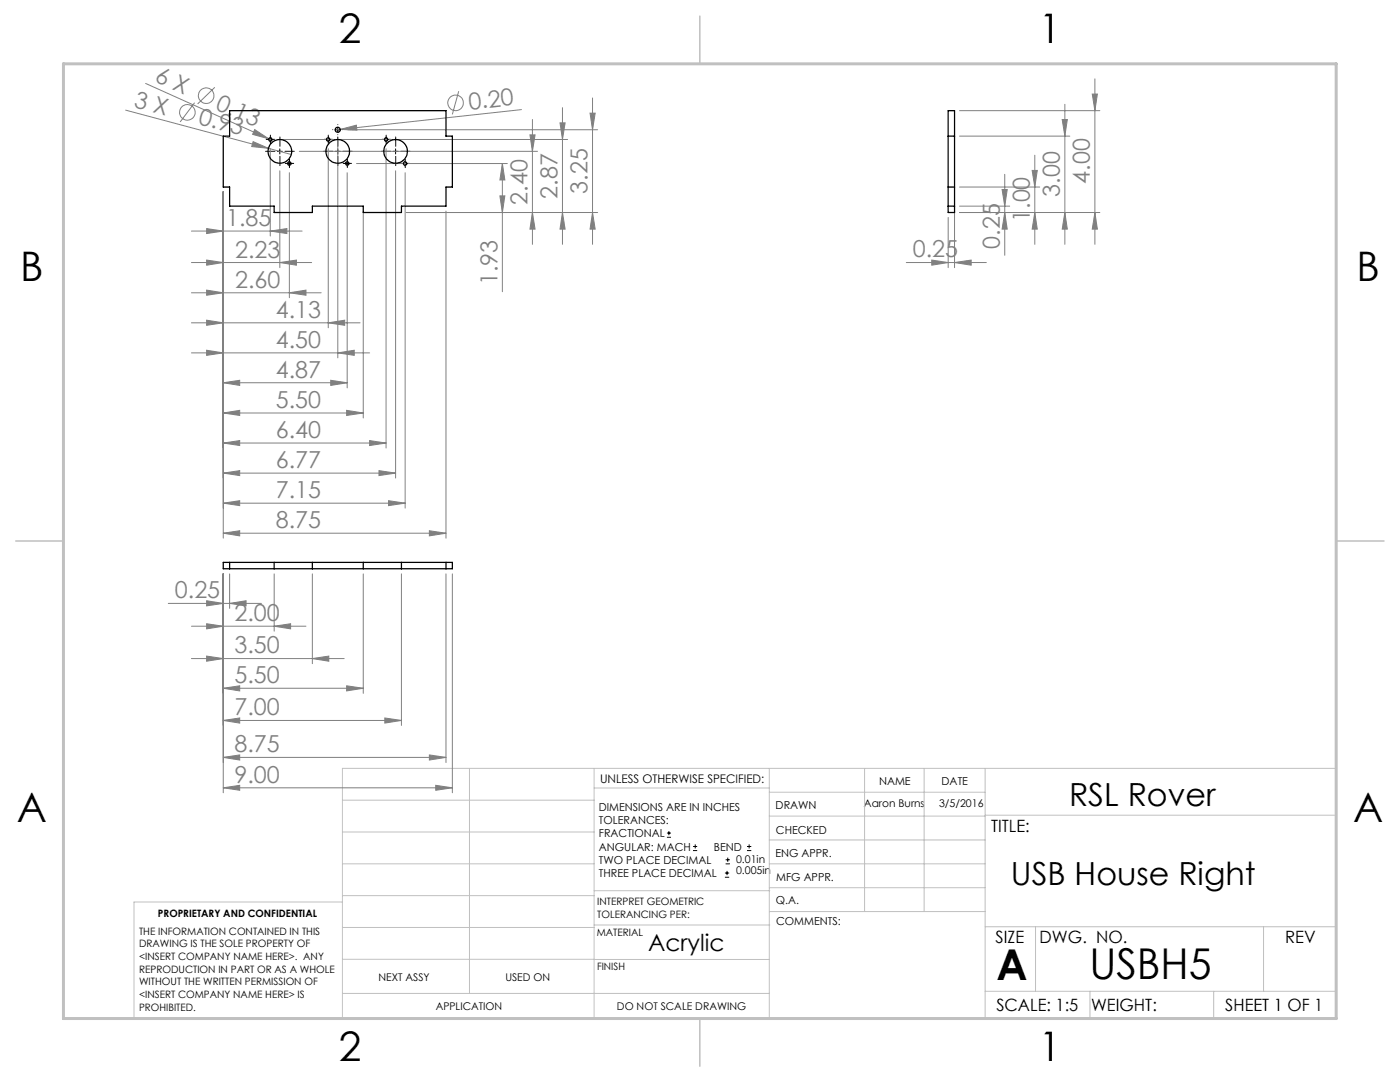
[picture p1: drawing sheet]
<svg xmlns="http://www.w3.org/2000/svg" width="279mm" height="216mm" viewBox="0 0 279 216" stroke-linecap="round" stroke-linejoin="round" font-family="sans-serif">
<g fill="none" stroke="#808080" stroke-width=".2">
<path d="M29.1 16.7l24.5 11M42.9 17.4l-3.5 3.3M91.5 18.2l-1.2 4.6M118.3 19.5v29.3M218 18.8h1l-.5 3.3zM218.5 15.7v33.1M25.1 22l28.5 7.6M38.8 20.5l-2.9 3.8M44.6 38.3v69.1M50.5 28.3l3.1 1.3-3.4-.4zM50.8 25.9l2.8 1.8-3.2-.9zM53.6 29.6l4.5 1.2"/>
<path d="M53.6 27.7l.7 .3M53.9 29.7v17.4M55.8 27.8h57.5M55.8 34.1v19.3M57.7 34.5v24.9M59.7 30.2h47.6M65.5 29.7v35.7M67.4 27.9v43.5M67.9 25.8l3.2-.8 .1 1zM67.9 25.8l-1 .2M69.3 34.5v42.9M69.4 25.9h49.9"/>
<path d="M71.2 32.6h30M77 29.7v59.7M79 34.1v61.3M80.9 34.5v66.9M99.8 39.1h1l-.5 3.3zM100.3 32.6v25.6M100.3 32.6l.5 3.3h-1zM104.1 21.9l-36.2 3.9M105.8 26.9h1l-.5 3.3zM106.3 23.8v25M111.8 24.5h1l-.5 3.3zM112.3 21.5v27.3"/>
<path d="M117.8 22.6h1l-.5 3.3zM191.5 37.3h16M191.5 27.2h22M191.5 22.1h28M200 37.8h1l-.5 3.3zM200.5 34.8v16.1M206 34h1l-.5 3.3zM206.5 31v17.8M212 23.8h1l-.5 3.4zM212.5 20.8v28M38.2 52.4h24M38.2 46.1h22.1"/>
<path d="M38.2 58.4h25.9M41.2 45.6l3.4 .5-3.4 .5zM41.2 51.9l3.4 .5-3.4 .5zM41.2 57.9l3.4 .5-3.4 .5zM53.9 46.1l3.4-.5v1zM55.8 52.4l3.4-.5v1zM57.7 58.4l3.4-.5v1zM72.5 42.1v41.3M81.1 42.4h38.2M89 42.1v65.3M106.3 42.4l.5 3.3h-1zM112.3 42.4l.5 3.3h-1z"/>
<path d="M118.3 42.4l.5 3.3h-1zM180.9 52.4h16M185.9 51.9l3.3 .5-3.3 .5zM189.2 43.4v10M190.5 52.4l3.3-.5v1zM190.5 42.1v11.3M191.5 42.4h28M191.5 41.1h10M200.5 42.4l.5 3.3h-1zM206.5 42.4l.5 3.3h-1zM212.5 42.4l.5 3.3h-1zM218.5 42.4l.5 3.3h-1z"/>
<path d="M38.2 70.4h35.6M38.2 64.4h33.7M41.2 69.9l3.4 .5-3.4 .5zM41.2 63.9l3.4 .5-3.4 .5zM44.6 76.4l3.2-.5v1zM44.6 76.4h24.7M65.5 64.4l3.3-.5v1zM66 75.9l3.3 .5-3.3 .5zM67.4 70.4l3.3-.5v1zM44.6 94.4l3.2-.5v1zM44.6 88.4l3.2-.5v1zM44.6 82.4l3.2-.5v1z"/>
<path d="M44.6 94.4h34.4M44.6 88.4h32.4M44.6 82.4h27.9M69.2 81.9l3.3 .5-3.3 .5zM73.8 87.9l3.2 .5-3.2 .5zM75.6 93.9l3.4 .5-3.4 .5zM77.5 99.9l3.4 .5-3.4 .5zM41.2 119.9l3.4 .5-3.4 .5zM44.6 100.4l3.2-.5v1zM44.6 106.4l3.2-.5v1zM44.6 114.5v43.7M44.6 100.4h36.3"/>
<path d="M44.6 106.4h44.4M45.8 114.5v6.9M54.7 114.5v11.4M62.3 114.5v17.9M72.5 114.5v23.9M80.1 114.5v30.2M85.7 105.9l3.3 .5-3.3 .5zM89 114.5v37.7M90.3 114.5v43.7M33.6 120.4h18.6M38.2 125h22.9M38.2 131.4h30.5"/>
<path d="M41.2 124.5l3.4 .5-3.4 .5zM41.2 130.9l3.4 .5-3.4 .5zM44.6 137.3l3.2-.5v1.1zM44.6 137.3h27.9M45.8 120.4l3.3-.5v1zM54.7 125l3.3-.5v1zM62.3 131.4l3.3-.5v1zM69.2 136.8l3.3 .5-3.3 .6zM44.6 143.8l3.2-.5v1zM44.6 151.1l3.2-.5v1.1zM44.6 157.2l3.2-.5v1zM44.6 143.8h35.5"/>
<path d="M44.6 151.1h44.4M44.6 157.2h45.7M76.8 143.3l3.3 .5-3.3 .5zM85.7 150.6l3.3 .5-3.3 .6zM87 156.7l3.3 .5-3.3 .5z"/>
<circle cx="41.2" cy="19.1" r="1.56"/>
<circle cx="37.4" cy="22.4" r="1.57"/>
<circle cx="90.9" cy="20.5" r="1.55"/>
</g>
<g fill="none" stroke="#000" stroke-width=".2">
<path d="M53.4 27.8h1M53.9 27.3v1M55.4 30.2h.9M55.8 29.7v1M57.3 32.6h.9M57.7 32.1v1M65 27.8h1M65.5 27.3v1M66.9 30.2h1M66.9 25.9h1M67.4 25.4v1M67.4 29.7v1"/>
<path d="M68.8 32.6h1M69.3 32.1v1M76.6 27.8h.9M77 27.3v1M78.5 30.2h.9M79 29.7v1M80.4 32.6h1M80.9 32.1v1M133.1 167.1h.8M133.1 166.2h.8M133.5 165.8v.9M138.3 169.7h.8"/>
<path d="M138.3 168.9h.8M138.7 168.5v.8M144.7 175h.8M144.7 174.2h.8M144.8 172.4h.9M144.8 171.6h.9M145.1 173.8v.8M145.2 171.1v.9M149.1 169.7h.8M149.1 168.9h.8M149.5 168.5v.8"/>
</g>
<g fill="none" stroke="#000" stroke-width=".2" stroke-dasharray="15.2 1.3 1.3 1.3">
<path d="M53.5 27.8h-.4M54 27.3v-.3M54 28.3v.3M54.5 27.8h.3M54.9 30.2h-1.9M55.9 29.2v-1.9M55.9 31.2v1.9M56.9 30.2h1.8M57.3 32.6h-.4M57.8 32.1v-.3M57.8 33.1v.3M58.3 32.6h.3"/>
<path d="M65 27.8h-.3M65.5 27.3v-.3M65.5 28.3v.3M66 27.8h.4M66.4 30.2h-1.8M66.4 25.9h.1M67.4 29.2v-1.9M67.4 31.2v1.9M67.4 24.9h.1M67.4 26.9h.1M68.4 30.2h1.9M68.4 25.9h.1"/>
<path d="M68.8 32.6h-.3M69.3 32.1v-.3M69.3 33.1v.3M69.8 32.6h.4M76.6 27.8h-.4M77.1 27.3v-.3M77.1 28.3v.3M77.6 27.8h.3M78 30.2h-1.9M79 29.2v-1.9M79 31.2v1.9M80 30.2h1.8"/>
<path d="M80.4 32.6h-.4M80.9 32.1v-.3M80.9 33.1v.3M81.4 32.6h.3"/>
</g>
<g fill="none" stroke="#c0c0c0" stroke-width=".2">
<path d="M68.3 159.7h50.3M93.7 153.3v44.9M118.6 153.3v49.9M118.6 157.2h34.9M153.5 153.3v49.9M153.5 158.1h43.1M172.5 153.3v28.6M184.4 153.3v28.6M196.6 153.3v49.9M68.3 180h-41.6v23.2h240v-49.9h-198.4v49.9M68.3 178.7h50.3M68.3 172.4h50.3"/>
<path d="M68.3 166h50.3M118.6 177.7h35M153.5 167.6h43.1M153.5 162.8h43.1M153.5 172.4h43.1M153.5 177.1h43.1M196.6 162.7h70.1M68.3 198.2h85.2M68.3 191.4l85.2 .1M68.3 185.1h50.3M118.6 184.6h35M153.6 181.9h43"/>
<path d="M196.6 197.8h70.1M196.6 184.9h70.1M206.7 184.9v12.9M217.5 197.8v5.4M242.2 197.8v5.4M252.2 184.9v12.9"/>
</g>
<path d="M139.7 3.2v9.5M3.1 107.9h9.6M266.7 107.9h9.5M139.7 203.2v9.6" fill="none" stroke="#c0c0c0" stroke-width=".3"/>
<path d="M12.7 12.7h254v190.5h-254z" fill="none" stroke="#c0c0c0" stroke-width=".6"/>
<g fill="#808080">
<path d="M50.8 25.9l2.8 1.8-3.2-.9z"/>
<path d="M50.5 28.3l3.1 1.3-3.4-.4z"/>
<path d="M67.9 25.8l3.2-.8 .1 1z"/>
<path d="M41.2 119.9l3.4 .5-3.4 .5zM45.8 120.4l3.3-.5v1zM41.2 124.5l3.4 .5-3.4 .5zM54.7 125l3.3-.5v1zM41.2 130.9l3.4 .5-3.4 .5zM62.3 131.4l3.3-.5v1zM44.6 137.3l3.2-.5v1.1zM69.2 136.8l3.3 .5-3.3 .6zM44.6 143.8l3.2-.5v1zM76.8 143.3l3.3 .5-3.3 .5zM44.6 151.1l3.2-.5v1.1zM85.7 150.6l3.3 .5-3.3 .6zM44.6 157.2l3.2-.5v1zM87 156.7l3.3 .5-3.3 .5zM185.9 51.9l3.3 .5-3.3 .5zM190.5 52.4l3.3-.5v1z"/>
<path d="M99.8 39.1h1l-.5 3.3zM100.3 32.6l.5 3.3h-1zM106.3 42.4l.5 3.3h-1zM105.8 26.9h1l-.5 3.3zM112.3 42.4l.5 3.3h-1zM111.8 24.5h1l-.5 3.3zM118.3 42.4l.5 3.3h-1zM117.8 22.6h1l-.5 3.3zM200.5 42.4l.5 3.3h-1zM200 37.8h1l-.5 3.3zM206.5 42.4l.5 3.3h-1zM206 34h1l-.5 3.3zM212.5 42.4l.5 3.3h-1zM212 23.8h1l-.5 3.4zM218.5 42.4l.5 3.3h-1zM218 18.8h1l-.5 3.3z"/>
<path d="M44.6 94.4l3.2-.5v1zM75.6 93.9l3.4 .5-3.4 .5zM44.6 100.4l3.2-.5v1zM77.5 99.9l3.4 .5-3.4 .5zM44.6 88.4l3.2-.5v1zM73.8 87.9l3.2 .5-3.2 .5zM41.2 69.9l3.4 .5-3.4 .5zM67.4 70.4l3.3-.5v1zM41.2 45.6l3.4 .5-3.4 .5zM53.9 46.1l3.4-.5v1zM41.2 63.9l3.4 .5-3.4 .5zM65.5 64.4l3.3-.5v1zM41.2 51.9l3.4 .5-3.4 .5zM55.8 52.4l3.4-.5v1zM44.6 76.4l3.2-.5v1zM66 75.9l3.3 .5-3.3 .5zM41.2 57.9l3.4 .5-3.4 .5zM57.7 58.4l3.4-.5v1zM44.6 82.4l3.2-.5v1zM69.2 81.9l3.3 .5-3.3 .5zM44.6 106.4l3.2-.5v1zM85.7 105.9l3.3 .5-3.3 .5z"/>
</g>
<g fill="none" stroke="#000" stroke-width=".25">
<path d="M45.8 22.1h43.2v5.1h1.3v10.1h-1.3v3.8h-8.9v1.3h-7.6v-1.3h-10.2v1.3h-7.6v-1.3h-8.9v-3.8h-1.2v-10.1h1.2zM189.2 37.3h1.3M189.2 27.2h1.3M189.2 22.1h1.3v20.3h-1.3zM189.2 41.1h1.3M44.6 112.2h45.7v1.3h-45.7zM45.8 112.2v1.3M54.7 112.2v1.3M62.3 112.2v1.3M72.5 112.2v1.3M80.1 112.2v1.3M89 112.2v1.3"/>
<circle cx="54" cy="27.8" r=".34"/>
<circle cx="55.9" cy="30.2" r="2.36"/>
<circle cx="57.8" cy="32.6" r=".35"/>
<circle cx="65.5" cy="27.8" r=".34"/>
<circle cx="67.4" cy="30.2" r="2.35"/>
<circle cx="67.4" cy="25.9" r=".5"/>
<circle cx="69.3" cy="32.6" r=".34"/>
<circle cx="77.1" cy="27.8" r=".34"/>
<circle cx="79" cy="30.2" r="2.36"/>
<circle cx="80.9" cy="32.6" r=".35"/>
</g>
<g font-size="8.5">
<text x="198.9" y="195.5">A</text>
<text x="217.4" y="195.4">USBH5</text>
</g>
<g font-size="8.1">
<text x="67.6" y="8.5">2</text>
<text x="207.3" y="8.5">1</text>
<text x="4" y="56.2">B</text>
<text x="270.7" y="56.2">B</text>
<text x="3.3" y="164.1">A</text>
<text x="270" y="164.1">A</text>
<text x="67.6" y="211.7">2</text>
<text x="207.3" y="211.7">1</text>
</g>
<g font-size="6.3">
<text x="213.3" y="160.9">RSL Rover</text>
<text x="201.7" y="176.5">USB House Right</text>
</g>
<g font-size="4.7" fill="#808080">
<text x="30.7" y="16.2" transform="rotate(24 30.7 16.2)">6 X</text>
<text x="26.6" y="21.3" transform="rotate(15 26.6 21.3)">3 X</text>
<text x="42.8" y="21.7" transform="rotate(24 42.8 21.7)">0.13</text>
<text x="93.7" y="21.9" transform="rotate(-6 93.7 21.9)">0.20</text>
<text x="39.4" y="24.7" transform="rotate(15 39.4 24.7)">0.93</text>
<text x="105.3" y="40.8" transform="rotate(-90 105.3 40.8)">2.40</text>
<text x="111.3" y="39.6" transform="rotate(-90 111.3 39.6)">2.87</text>
<text x="117.3" y="38.7" transform="rotate(-90 117.3 38.7)">3.25</text>
<text x="211.5" y="39.2" transform="rotate(-90 211.5 39.2)">3.00</text>
<text x="217.5" y="36.7" transform="rotate(-90 217.5 36.7)">4.00</text>
<text x="45.1" y="45.1">1.85</text>
<text x="205.5" y="44.3" transform="rotate(-90 205.5 44.3)">1.00</text>
<text x="46.9" y="51.4">2.23</text>
<text x="182.2" y="51.4">0.25</text>
<text x="199.5" y="49.6" transform="rotate(-90 199.5 49.6)">0.25</text>
<text x="46.9" y="57.4">2.60</text>
<text x="99.3" y="56.9" transform="rotate(-90 99.3 56.9)">1.93</text>
<text x="55" y="63.4">4.13</text>
<text x="55" y="69.4">4.50</text>
<text x="55" y="75.4">4.87</text>
<text x="55" y="81.4">5.50</text>
<text x="55" y="87.4">6.40</text>
<text x="55" y="93.4">6.77</text>
<text x="55" y="99.4">7.15</text>
<text x="55" y="105.4">8.75</text>
<text x="34.9" y="119.4">0.25</text>
<text x="46.8" y="123.9">2.00</text>
<text x="46.8" y="130.4">3.50</text>
<text x="46.8" y="136.3">5.50</text>
<text x="46.8" y="142.7">7.00</text>
<text x="46.8" y="150.1">8.75</text>
<text x="46.8" y="156.2">9.00</text>
</g>
<text font-size="4.7" x="129.4" y="189.7">Acrylic</text>
<g font-size="3.4">
<text x="197.8" y="166">TITLE:</text>
<text x="198.7" y="188.1">SIZE</text>
<text x="207.5" y="188.1">DWG. NO.</text>
<text x="256.5" y="188.2">REV</text>
<text x="198.8" y="201.7">SCALE: 1:5</text>
<text x="217.7" y="201.8">WEIGHT:</text>
<text x="244.5" y="201.7">SHEET 1 OF 1</text>
</g>
<text font-size="2.4" x="119.8" y="156.2">UNLESS OTHERWISE SPECIFIED:</text>
<g font-size="2.2">
<text x="119.5" y="161.8">DIMENSIONS ARE IN INCHES</text>
<text x="154.8" y="161.4">DRAWN</text>
<text x="175.4" y="156.6">NAME</text>
<text x="187.9" y="156.7">DATE</text>
<text x="119.5" y="164.4">TOLERANCES:</text>
<text x="119.5" y="167.1">FRACTIONAL</text>
<text x="154.9" y="166.3">CHECKED</text>
<text x="119.5" y="169.7">ANGULAR: MACH</text>
<text x="119.5" y="172.4">TWO PLACE DECIMAL</text>
<text x="142.5" y="169.7">BEND</text>
<text x="154.8" y="171">ENG APPR.</text>
<text x="119.5" y="175">THREE PLACE DECIMAL</text>
<text x="154.9" y="175.7">MFG APPR.</text>
<text x="154.9" y="180.4">Q.A.</text>
<text x="154.9" y="184.6">COMMENTS:</text>
</g>
<g font-size="2.1">
<text x="172.4" y="161.1">Aaron Burns</text>
<text x="187.4" y="161.1">3/5/2016</text>
<text x="146.9" y="172.2">0.01in</text>
<text x="146.9" y="174.3">0.005in</text>
<text x="75.5" y="195.7">NEXT ASSY</text>
<text x="100.9" y="195.7">USED ON</text>
<text x="86.9" y="201.5">APPLICATION</text>
<text x="123.1" y="201.6">DO NOT SCALE DRAWING</text>
</g>
<g font-size="2">
<text x="31.5" y="182.9">PROPRIETARY AND CONFIDENTIAL</text>
<text x="119.2" y="180.6">INTERPRET GEOMETRIC</text>
<text x="119.2" y="183.1">TOLERANCING PER:</text>
<text x="27.8" y="186.5">THE INFORMATION CONTAINED IN THIS</text>
<text x="27.8" y="189">DRAWING IS THE SOLE PROPERTY OF</text>
<text x="27.8" y="191.6">&lt;INSERT COMPANY NAME HERE&gt;. ANY</text>
<text x="119.1" y="186.7">MATERIAL</text>
<text x="27.8" y="194.1">REPRODUCTION IN PART OR AS A WHOLE</text>
<text x="27.8" y="196.6">WITHOUT THE WRITTEN PERMISSION OF</text>
<text x="119.1" y="193.5">FINISH</text>
<text x="27.8" y="199.1">&lt;INSERT COMPANY NAME HERE&gt; IS</text>
<text x="27.8" y="201.7">PROHIBITED.</text>
</g>
</svg>
